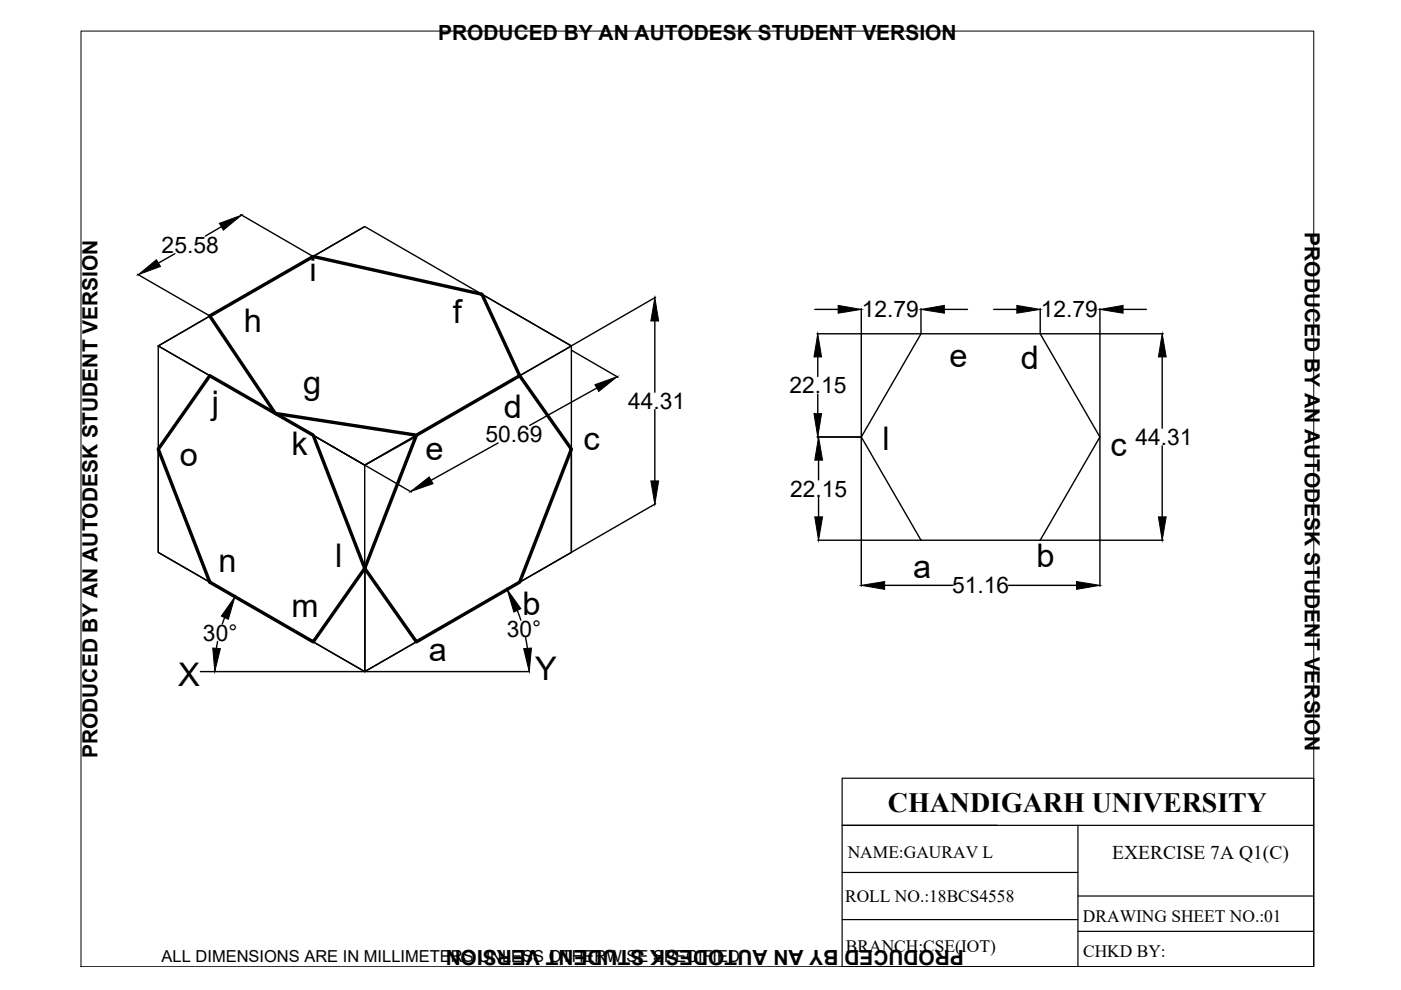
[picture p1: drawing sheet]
<svg xmlns="http://www.w3.org/2000/svg" width="297mm" height="210mm" viewBox="0 0 297 210" stroke-linecap="round" stroke-linejoin="round" font-family="sans-serif">
<!-- layer: thick continuous -->
<g fill="none" stroke="#000" stroke-width=".3">
<path d="M29.2 58.2l15.2 8.8M37.1 53.8l-3.5 2M46.9 48.1l-3.4 2M51 45.5l15.3 8.8M77.3 48l-10.9 6.4M33.6 73.3v43.8l43.7 25.3 43.8-25.3M33.6 73.3l43.7-25.3 43.8 25.3-43.8 25.3zM33.6 73.3l10.9 6.4M44.5 67l-10.9 6.3M102.2 62.4l18.9 10.9M121.1 73.3v43.8M121.1 73.3l-43.8 25.3"/>
<path d="M121.2 74.3l9.8 5.7M138.8 68.1v15.1M139 63l-17.8 10.3M172.7 65.6h5M173.2 70.8h22.1M173.4 75.7v4.1M182.6 70.8v43.7M182.6 65.4v5.3M195.3 70.8h25.2l12.7 21.9-12.7 21.8h-25.2l-12.7-21.8zM195.3 65.4v5.3M200.2 65.6h4.9M210.7 65.6h4.9"/>
<path d="M220.5 70.8h26.1M220.5 65.4v5.3M233.2 70.8v43.7M233.2 65.4v5.3M238.1 65.6h5M246.4 75.7v15.1M33.6 95.2v21.9l10.9 6.3M58.4 87.7l18.9 10.9M66.4 92.3l10.9 6.3M77.3 98.6v43.8M77.4 98.7l9.8 5.6M88.4 92.5l-11.1 6.1"/>
<path d="M105.6 93.9l-14.2 7.9M126.5 82.3l-14.2 7.9M138.8 86.9v15.1M173.2 92.7h9.4M173.4 83.6v4.1M173.6 97.6v4.2M246.4 94.5v15.1M121.1 117.1l-10.9 6.3M139 106.8l-17.8 10.3M173.4 114.5h21.9M173.6 105.4v4.2M182.6 114.6v9.7"/>
<path d="M220.5 114.5h26.1M233.2 114.6v9.7M46.1 136l-.2 1.4M47.6 130.9l-.5 1.4M66.4 136.1l10.9 6.3M88.3 136.1l-11 6.3M109.7 129.4l.7 2.1M111.4 135.2l.4 2.2M187.6 124.1h14.4M213.8 124.1h14.4M42.5 142.4h69.7"/>
</g>
<g fill="#000" stroke="#000" stroke-width=".21">
<path d="M29.3 58.2l3.9-3.1 .8 1.4zM46.5 47.4l4.7-1.8-3.8 3.2zM138.8 63.1l.8 5h-1.6zM173.4 70.8l.8 4.9h-1.6zM177.7 64.8l4.9 .8-4.9 .8zM195.3 65.6l4.9-.8v1.6zM215.6 64.8l4.9 .8-4.9 .8zM233.2 65.6l4.9-.8v1.6zM246.4 70.8l.9 4.9h-1.7zM126.1 81.6l4.7-1.7-3.9 3.1zM172.6 87.7h1.6l-.8 5zM173.6 92.7l.8 4.9h-1.7z"/>
<path d="M87.1 104.2l3.9-3.1 .8 1.5zM138 102h1.6l-.8 4.9zM172.7 109.6h1.7l-.8 4.9zM245.6 109.6h1.7l-.9 4.9zM45.1 137.4l1.6 .1-1.2 4.9zM49.8 126.5l-1.4 4.8-1.5-.7zM107.5 125l2.9 4.1-1.4 .7zM111 137.5l1.7-.1-.5 5zM182.6 124.1l5-.8v1.7zM228.2 123.3l5 .8-5 .9z"/>
</g>
<path d="M44.5 79.7l21.9 12.6 10.9 28.2-10.9 15.6-21.9-12.7-10.9-28.2zM110.2 79.7l-8-17.3-35.8-8-21.9 12.6 13.9 20.7 29.9 4.6M88.3 92.3l21.9-12.6 10.9 15.5-10.9 28.2-21.9 12.7-11-15.6z" fill="none" stroke="#000" stroke-width=".72"/>
<path d="M17.2 6.6h261.3v198.4h-261.3z" fill="none" stroke="#000" stroke-width=".21"/>
<!-- layer: 0 -->
<path d="M178.5 165h100v40h-100zM178.5 175h100M228.5 175v30M178.5 195h50M178.5 185h50M228.5 190h50M228.5 197.5h50" fill="none" stroke="#000" stroke-width=".25"/>
<g font-size="6.9">
<text x="65.6" y="59.7">i</text>
<text x="51.7" y="70.3">h</text>
<text x="96" y="68.6">f</text>
<text x="201.3" y="77.8">e</text>
<text x="64.2" y="83.6">g</text>
<text x="216.4" y="78.1">d</text>
<text x="44.9" y="87.9">j</text>
<text x="106.8" y="88.6">d</text>
<text x="123.7" y="95.4">c</text>
<text x="187.1" y="95.4">l</text>
<text x="38.1" y="98.7">o</text>
<text x="61.8" y="96.4">k</text>
<text x="90.2" y="97.5">e</text>
<text x="235.4" y="96.8">c</text>
<text x="46.3" y="121.3">n</text>
<text x="71.1" y="120.1">l</text>
<text x="193.6" y="122.5">a</text>
<text x="219.7" y="120.3">b</text>
<text x="61.8" y="130.9">m</text>
<text x="110.8" y="130.4">b</text>
<text x="90.9" y="140.2">a</text>
<text x="37.7" y="145.4">X</text>
<text x="113.4" y="144.1">Y</text>
</g>
<text font-size="5.9" x="188.2" y="172.2">CHANDIGARH UNIVERSITY</text>
<g font-size="4.8">
<text x="34.3" y="53.6">25.58</text>
<text x="182.7" y="67.3">12.79</text>
<text x="220.7" y="67.3">12.79</text>
<text x="167.4" y="83.4">22.15</text>
<text x="133.2" y="86.7">44.31</text>
<text x="102.9" y="93.8">50.69</text>
<text x="240.8" y="94.3">44.31</text>
<text x="167.5" y="105.3">22.15</text>
<text x="201.9" y="125.8">51.16</text>
<text x="43" y="135.9">30°</text>
<text x="107.4" y="135.1">30°</text>
</g>
<g font-size="4.4">
<text x="92.9" y="8.5">PRODUCED BY AN AUTODESK STUDENT VERSION</text>
<text x="276.6" y="49.3" transform="rotate(90 276.6 49.3)">PRODUCED BY AN AUTODESK STUDENT VERSION</text>
<text x="20.6" y="160.7" transform="rotate(-90 20.6 160.7)">PRODUCED BY AN AUTODESK STUDENT VERSION</text>
<text x="204.4" y="201.5" transform="rotate(180 204.4 201.5)">PRODUCED BY AN AUTODESK STUDENT VERSION</text>
</g>
<text font-size="4.1" x="235.8" y="182.1">EXERCISE 7A Q1(C)</text>
<g font-size="3.7">
<text x="179.7" y="182">NAME:GAURAV L</text>
<text x="179.2" y="191.2">ROLL NO.:18BCS4558</text>
<text x="229.6" y="195.4">DRAWING SHEET NO.:01</text>
<text x="179.4" y="201.9">BRANCH:CSE(IOT)</text>
<text x="229.6" y="202.8">CHKD BY:</text>
</g>
<text font-size="3.5" x="34.3" y="203.9">ALL DIMENSIONS ARE IN MILLIMETERS UNLESS OTHERWISE SPECIFIED</text>
</svg>
